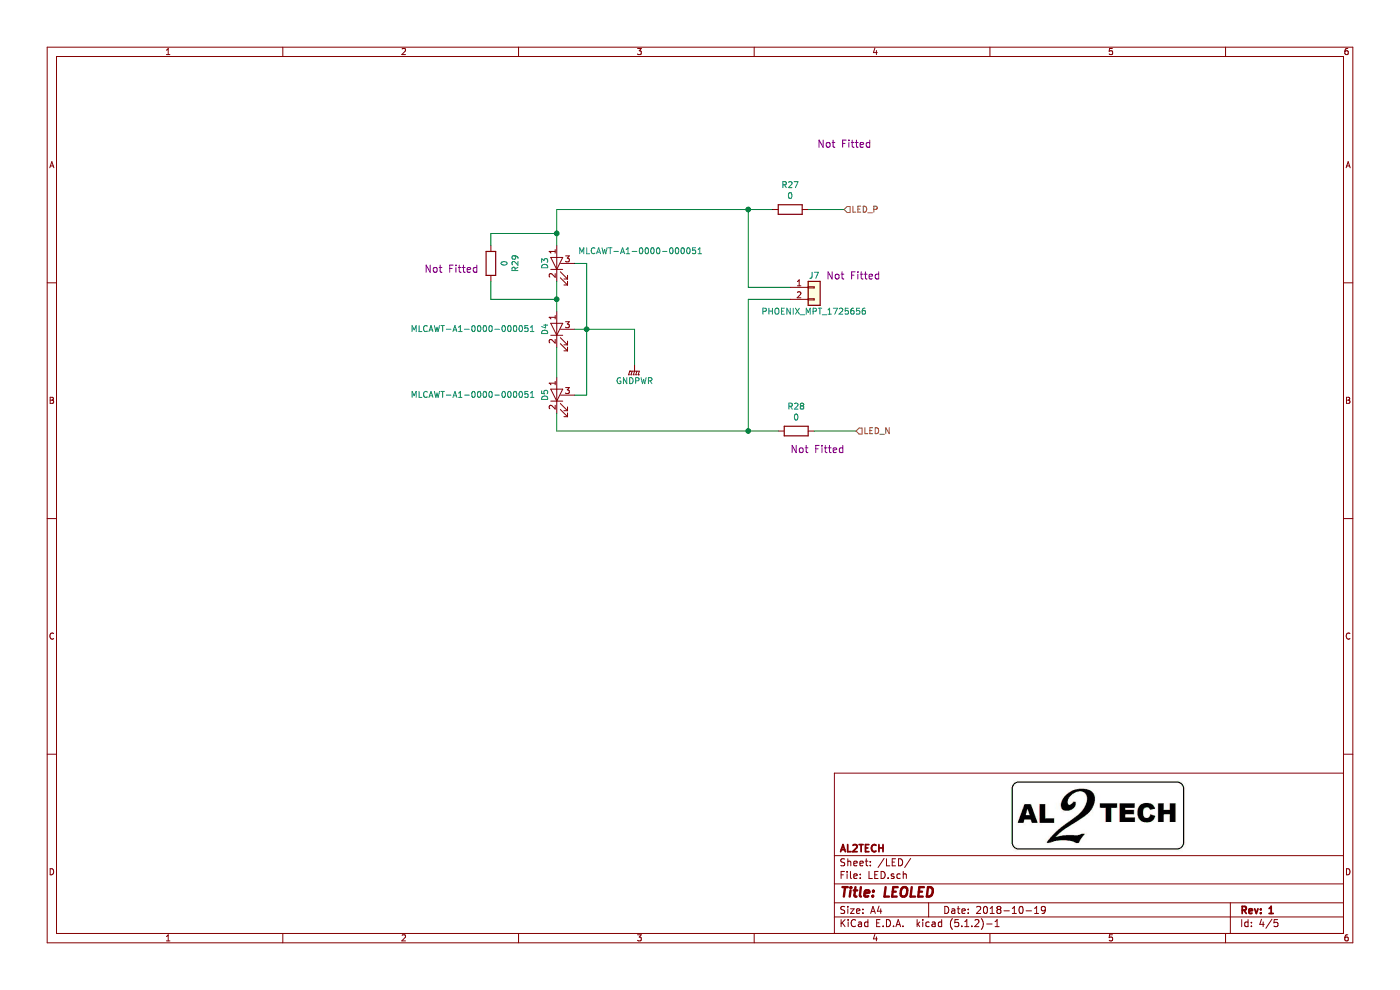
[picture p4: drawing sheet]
EESchema Schematic File Version 4
LIBS:LEOLED_rev1-cache
EELAYER 29 0
EELAYER END
$Descr A4 11693 8268
encoding utf-8
Sheet 4 5
Title "LEOLED"
Date "2018-10-19"
Rev "1"
Comp "AL2TECH"
Comment1 ""
Comment2 ""
Comment3 ""
Comment4 ""
$EndDescr
$Comp
L LEOLED_rev1-rescue:MLCAWT-A1-0000-000051-LED_SMD-LEOLED_rev1-rescue-LEOLED_rev1-rescue D4
U 1 1
P 4650 2750
F 0 "D4" H 4650 2850 50  0000 C CNN
F 1 "MLCAWT-A1-0000-000051" V 4650 3450 50  0000 C CNN
F 2 "LED_SMD:Cree_MLC" H 4675 2950 60  0001 L CNN
F 3 "https://www.mouser.it/datasheet/2/90/XLampMLC-19165.pdf" H 4675 3050 60  0001 L CNN
F 4 "300mW" H 4675 3150 60  0001 L CNN "Rating"
F 5 "NA" H 4675 3250 60  0001 L CNN "Tolerance"
F 6 "Cree Inc" H 4675 3350 60  0001 L CNN "Manufacturer"
F 7 "MLCAWT-A1-0000-000051" H 4675 3450 60  0001 L CNN "Manufacturer PN"
F 8 "Mouser" H 4675 3550 60  0001 L CNN "Supplier"
F 9 "941-MLCAWTA100000051" H 4675 3650 60  0001 L CNN "Supplier PN"
F 10 "https://www2.mouser.com/ProductDetail/Cree-Inc/MLCAWT-A1-0000-000051?qs=%2fha2pyFaduixVGhUxsGngeqgSBsxbO7OUlr5WRQo9g6GzIdyU0BQnFGyB5SlbI4a" H 4675 3750 60  0001 L CNN "Supplier Link"
F 11 "High Power LEDs - White" H 4675 3850 60  0001 L CNN "Description"
F 12 "Fitted" H 4675 3950 60  0001 L CNN "Assembly Option"
	1    4650 2750
	0    -1   -1   0   
$EndComp
$Comp
L LEOLED_rev1-rescue:MLCAWT-A1-0000-000051-LED_SMD-LEOLED_rev1-rescue-LEOLED_rev1-rescue D5
U 1 1
P 4650 3300
F 0 "D5" H 4650 3400 50  0000 C CNN
F 1 "MLCAWT-A1-0000-000051" V 4650 4000 50  0000 C CNN
F 2 "LED_SMD:Cree_MLC" H 4675 3500 60  0001 L CNN
F 3 "https://www.mouser.it/datasheet/2/90/XLampMLC-19165.pdf" H 4675 3600 60  0001 L CNN
F 4 "300mW" H 4675 3700 60  0001 L CNN "Rating"
F 5 "NA" H 4675 3800 60  0001 L CNN "Tolerance"
F 6 "Cree Inc" H 4675 3900 60  0001 L CNN "Manufacturer"
F 7 "MLCAWT-A1-0000-000051" H 4675 4000 60  0001 L CNN "Manufacturer PN"
F 8 "Mouser" H 4675 4100 60  0001 L CNN "Supplier"
F 9 "941-MLCAWTA100000051" H 4675 4200 60  0001 L CNN "Supplier PN"
F 10 "https://www2.mouser.com/ProductDetail/Cree-Inc/MLCAWT-A1-0000-000051?qs=%2fha2pyFaduixVGhUxsGngeqgSBsxbO7OUlr5WRQo9g6GzIdyU0BQnFGyB5SlbI4a" H 4675 4300 60  0001 L CNN "Supplier Link"
F 11 "High Power LEDs - White" H 4675 4400 60  0001 L CNN "Description"
F 12 "Fitted" H 4675 4500 60  0001 L CNN "Assembly Option"
	1    4650 3300
	0    -1   -1   0   
$EndComp
Wire Wire Line
	4800 2750 4900 2750
Wire Wire Line
	5300 2750 5300 3050
Wire Wire Line
	4900 2200 4900 2750
Wire Wire Line
	4900 3300 4800 3300
Connection ~ 4900 2750
Wire Wire Line
	4650 2900 4650 3150
$Comp
L LEOLED_rev1-rescue:MLCAWT-A1-0000-000051-LED_SMD-LEOLED_rev1-rescue-LEOLED_rev1-rescue D3
U 1 1
P 4650 2200
F 0 "D3" H 4650 2300 50  0000 C CNN
F 1 "MLCAWT-A1-0000-000051" V 4750 1500 50  0000 C CNN
F 2 "LED_SMD:Cree_MLC" H 4675 2400 60  0001 L CNN
F 3 "https://www.mouser.it/datasheet/2/90/XLampMLC-19165.pdf" H 4675 2500 60  0001 L CNN
F 4 "300mW" H 4675 2600 60  0001 L CNN "Rating"
F 5 "NA" H 4675 2700 60  0001 L CNN "Tolerance"
F 6 "Cree Inc" H 4675 2800 60  0001 L CNN "Manufacturer"
F 7 "MLCAWT-A1-0000-000051" H 4675 2900 60  0001 L CNN "Manufacturer PN"
F 8 "Mouser" H 4675 3000 60  0001 L CNN "Supplier"
F 9 "941-MLCAWTA100000051" H 4675 3100 60  0001 L CNN "Supplier PN"
F 10 "https://www2.mouser.com/ProductDetail/Cree-Inc/MLCAWT-A1-0000-000051?qs=%2fha2pyFaduixVGhUxsGngeqgSBsxbO7OUlr5WRQo9g6GzIdyU0BQnFGyB5SlbI4a" H 4675 3200 60  0001 L CNN "Supplier Link"
F 11 "High Power LEDs - White" H 4675 3300 60  0001 L CNN "Description"
F 12 "Fitted" H 4675 3400 60  0001 L CNN "Assembly Option"
	1    4650 2200
	0    -1   -1   0   
$EndComp
Wire Wire Line
	4650 2350 4650 2500
Wire Wire Line
	4800 2200 4900 2200
Wire Wire Line
	4650 1750 4650 1950
Connection ~ 4650 2500
Connection ~ 4650 1950
Wire Wire Line
	6600 2400 6250 2400
Wire Wire Line
	6250 2400 6250 1750
Wire Wire Line
	6250 1750 4650 1750
Wire Wire Line
	6600 2500 6250 2500
Wire Wire Line
	6250 2500 6250 3600
Wire Wire Line
	4650 3600 4650 3450
$Comp
L LEOLED_rev1-rescue:GNDPWR-power-LEOLED_rev1-rescue-LEOLED_rev1-rescue #PWR031
U 1 1
P 5300 3050
F 0 "#PWR031" H 5300 2850 50  0001 C CNN
F 1 "GNDPWR" H 5300 2920 50  0000 C CNN
F 2 "" H 5300 3000 50  0001 C CNN
F 3 "" H 5300 3000 50  0001 C CNN
	1    5300 3050
	1    0    0    -1  
$EndComp
Wire Wire Line
	4900 2750 5300 2750
Wire Wire Line
	4900 2750 4900 3300
Wire Wire Line
	4650 2500 4650 2600
Wire Wire Line
	4650 1950 4650 2050
$Comp
L LEOLED_rev1-rescue:0-Resistor_SMD_0805-LEOLED_rev1-rescue-LEOLED_rev1-rescue R27
U 1 1
P 6600 1750
F 0 "R27" V 6393 1750 50  0000 C CNN
F 1 "0" V 6484 1750 50  0000 C CNN
F 2 "Resistor_SMD:R_0805_2012Metric" H 6625 1950 60  0001 L CNN
F 3 "http://industrial.panasonic.com/www-cgi/jvcr13pz.cgi?E+PZ+3+AOA0001+ERJ6GEY0R00V+7+WW" H 6625 2050 60  0001 L CNN
F 4 "0.125W" H 6625 2150 60  0001 L CNN "Rating"
F 5 "NA" H 6625 2250 60  0001 L CNN "Tolerance"
F 6 "Panasonic Electronic Component" H 6625 2350 60  0001 L CNN "Manufacturer"
F 7 "ERJ-6GEY0R00V" H 6625 2450 60  0001 L CNN "Manufacturer PN"
F 8 "Digy-Key" H 6625 2550 60  0001 L CNN "Supplier"
F 9 "P0.0ACT-ND" H 6625 2650 60  0001 L CNN "Supplier PN"
F 10 "https://www.digikey.com/product-detail/en/panasonic-electronic-components/ERJ-6GEY0R00V/P0.0ACT-ND/82955" H 6625 2750 60  0001 L CNN "Supplier Link"
F 11 "0 Ohms Jumper 0.125W, 1/8W Chip Resistor 0805 (2012 Metric) Automotive AEC-Q200 Thick Film" H 6625 2850 60  0001 L CNN "Description"
F 12 "Not Fitted" V 7150 2050 60  0000 L CNN "Assembly Option"
	1    6600 1750
	0    1    1    0   
$EndComp
$Comp
L LEOLED_rev1-rescue:0-Resistor_SMD_0805-LEOLED_rev1-rescue-LEOLED_rev1-rescue R28
U 1 1
P 6650 3600
F 0 "R28" V 6443 3600 50  0000 C CNN
F 1 "0" V 6534 3600 50  0000 C CNN
F 2 "Resistor_SMD:R_0805_2012Metric" H 6675 3800 60  0001 L CNN
F 3 "http://industrial.panasonic.com/www-cgi/jvcr13pz.cgi?E+PZ+3+AOA0001+ERJ6GEY0R00V+7+WW" H 6675 3900 60  0001 L CNN
F 4 "0.125W" H 6675 4000 60  0001 L CNN "Rating"
F 5 "NA" H 6675 4100 60  0001 L CNN "Tolerance"
F 6 "Panasonic Electronic Component" H 6675 4200 60  0001 L CNN "Manufacturer"
F 7 "ERJ-6GEY0R00V" H 6675 4300 60  0001 L CNN "Manufacturer PN"
F 8 "Digy-Key" H 6675 4400 60  0001 L CNN "Supplier"
F 9 "P0.0ACT-ND" H 6675 4500 60  0001 L CNN "Supplier PN"
F 10 "https://www.digikey.com/product-detail/en/panasonic-electronic-components/ERJ-6GEY0R00V/P0.0ACT-ND/82955" H 6675 4600 60  0001 L CNN "Supplier Link"
F 11 "0 Ohms Jumper 0.125W, 1/8W Chip Resistor 0805 (2012 Metric) Automotive AEC-Q200 Thick Film" H 6675 4700 60  0001 L CNN "Description"
F 12 "Not Fitted" V 6800 3550 60  0000 L CNN "Assembly Option"
	1    6650 3600
	0    1    1    0   
$EndComp
Wire Wire Line
	6450 1750 6250 1750
Connection ~ 6250 1750
Wire Wire Line
	6750 1750 7050 1750
Wire Wire Line
	4650 3600 6250 3600
Connection ~ 6250 3600
Wire Wire Line
	6250 3600 6500 3600
Wire Wire Line
	6800 3600 7150 3600
Text HLabel 7050 1750 2    50   Input ~ 0
LED_P
Text HLabel 7150 3600 2    50   Input ~ 0
LED_N
$Comp
L LEOLED_rev1-rescue:PHOENIX_MPT_1725656-Connector_Terminal_Blocks-LEOLED_rev1-rescue-LEOLED_rev1-rescue J7
U 1 1
P 6800 2400
F 0 "J7" H 6800 2500 50  0000 C CNN
F 1 "PHOENIX_MPT_1725656" H 6800 2200 50  0000 C CNN
F 2 "Connector_Terminal_Blocks:TerminalBlock_Pheonix_MPT-2.54mm_2pol" H 6825 2600 60  0001 L CNN
F 3 "https://media.digikey.com/pdf/Data%20Sheets/Phoenix%20Contact%20PDFs/1725656.pdf" H 6825 2700 60  0001 L CNN
F 4 "6A, 125V" H 6825 2800 60  0001 L CNN "Rating"
F 5 "NA" H 6825 2900 60  0001 L CNN "Tolerance"
F 6 "Phoenix Contact" H 6825 3000 60  0001 L CNN "Manufacturer"
F 7 "1725656" H 6825 3100 60  0001 L CNN "Manufacturer PN"
F 8 "Digy-Key" H 6825 3200 60  0001 L CNN "Supplier"
F 9 "277-1273-ND" H 6825 3300 60  0001 L CNN "Supplier PN"
F 10 "https://www.digikey.com/product-detail/en/phoenix-contact/1725656/277-1273-ND/267462" H 6825 3400 60  0001 L CNN "Supplier Link"
F 11 "2 Position Wire to Board Terminal Block Horizontal with Board 0.100 (2.54mm) Through Hole" H 6825 3500 60  0001 L CNN "Description"
F 12 "Not Fitted" H 6825 3600 60  0000 L CNN "Assembly Option"
	1    6800 2400
	1    0    0    -1  
$EndComp
$Comp
L LEOLED_rev1-rescue:0-Resistor_SMD_0805-LEOLED_rev1-rescue-LEOLED_rev1-rescue R29
U 1 1
P 4100 2200
F 0 "R29" V 3893 2200 50  0000 C CNN
F 1 "0" V 3984 2200 50  0000 C CNN
F 2 "Resistor_SMD:R_0805_2012Metric" H 4125 2400 60  0001 L CNN
F 3 "http://industrial.panasonic.com/www-cgi/jvcr13pz.cgi?E+PZ+3+AOA0001+ERJ6GEY0R00V+7+WW" H 4125 2500 60  0001 L CNN
F 4 "0.125W" H 4125 2600 60  0001 L CNN "Rating"
F 5 "NA" H 4125 2700 60  0001 L CNN "Tolerance"
F 6 "Panasonic Electronic Component" H 4125 2800 60  0001 L CNN "Manufacturer"
F 7 "ERJ-6GEY0R00V" H 4125 2900 60  0001 L CNN "Manufacturer PN"
F 8 "Digy-Key" H 4125 3000 60  0001 L CNN "Supplier"
F 9 "P0.0ACT-ND" H 4125 3100 60  0001 L CNN "Supplier PN"
F 10 "https://www.digikey.com/product-detail/en/panasonic-electronic-components/ERJ-6GEY0R00V/P0.0ACT-ND/82955" H 4125 3200 60  0001 L CNN "Supplier Link"
F 11 "0 Ohms Jumper 0.125W, 1/8W Chip Resistor 0805 (2012 Metric) Automotive AEC-Q200 Thick Film" H 4125 3300 60  0001 L CNN "Description"
F 12 "Not Fitted" H 4200 2250 60  0000 L CNN "Assembly Option"
	1    4100 2200
	-1   0    0    1   
$EndComp
Wire Wire Line
	4100 2500 4100 2350
Wire Wire Line
	4100 2500 4650 2500
Wire Wire Line
	4100 2050 4100 1950
Wire Wire Line
	4100 1950 4650 1950
$EndSCHEMATC
